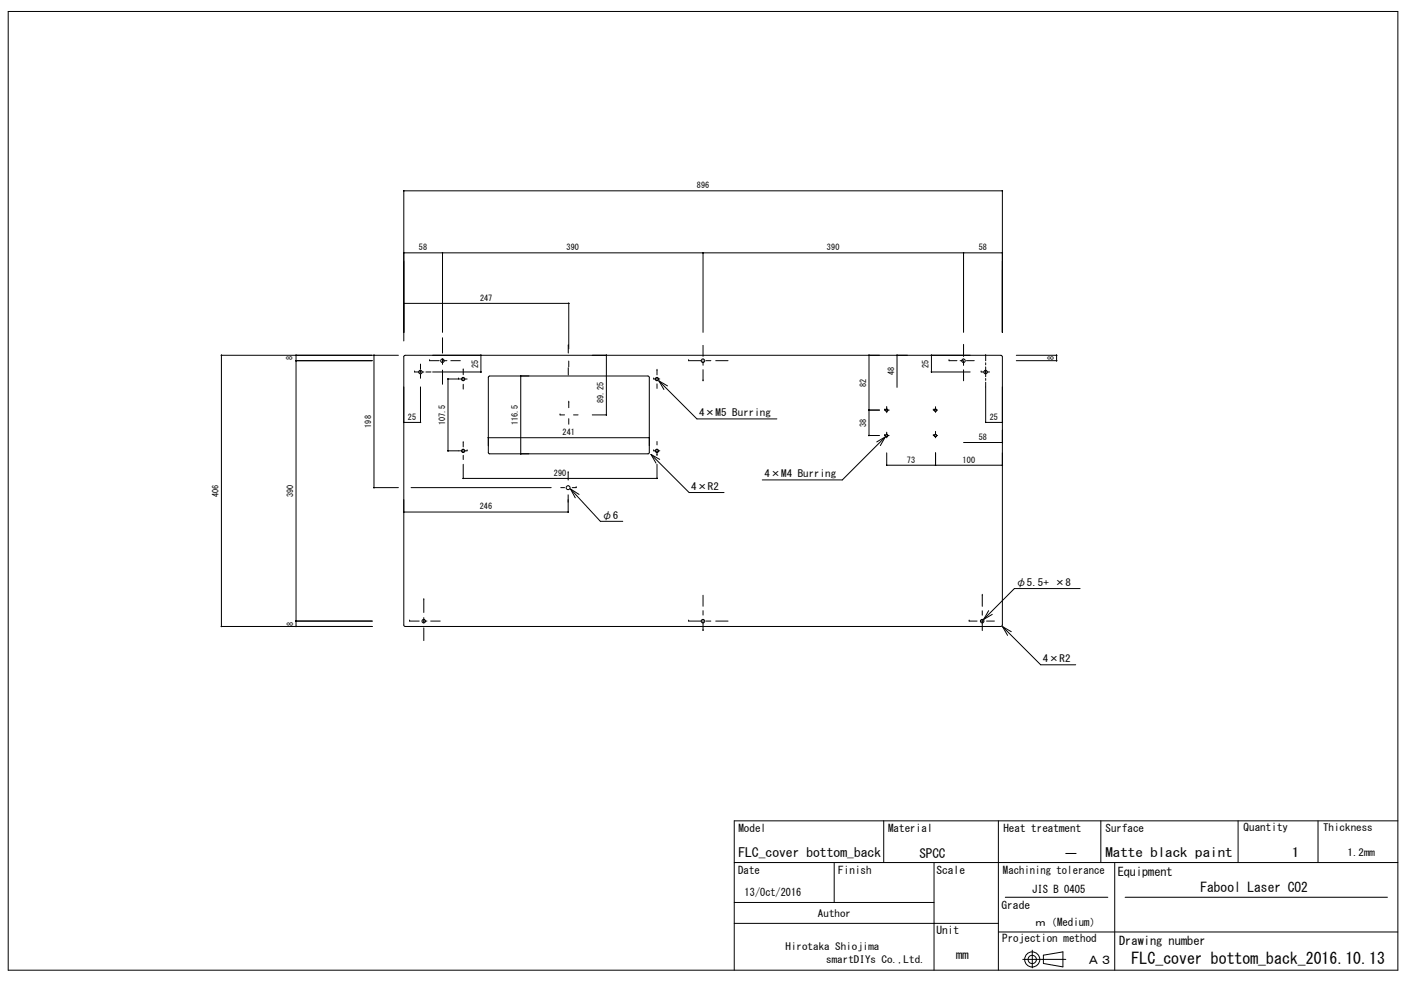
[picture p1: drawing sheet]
<svg xmlns="http://www.w3.org/2000/svg" width="297mm" height="210mm" viewBox="0 0 297 210" stroke-linecap="round" stroke-linejoin="round" font-family="sans-serif">
<g fill="none" stroke="#000" stroke-width=".21">
<path d="M1.7 2.4h294v202.9h-294zM85.4 40.4h.1M85.4 53.5h.1M85.4 53.5h126.7M85.4 40.3v.1M93.6 53.5h.1M93.6 53.5v16.8M93.7 53.5h.1M148.7 53.5h.1M148.7 53.5v16.8M148.8 53.5h.1M203.8 53.5h.1"/>
<path d="M203.8 53.5l.1 16.8M203.9 53.5h.1M212.1 40.3v.1M212.1 53.5h.1M46.8 75.1v.1M62.6 75.2h.1M62.6 76.3h.1M62.6 75.1v57.5M62.6 76.3h16.2M62.7 75.1v.1M62.7 76.3v.1M78.8 75.2h-32v57.4"/>
<path d="M79.1 75.1v.1M79.2 75.2h.1M84.3 75.2h-5.2v28M85.4 64.2h.1M85.4 64.2h34.9M85.4 64.1v.1M85.7 75.2l-.3 .3v56.8l.2 .2 126.2 .1 .2-.3 .1-56.8-.3-.3M85.7 75.2h126.1M87.7 78.7h.1M87.7 78.7h1.1M89 77.3h.1M89 77.3v.8"/>
<path d="M89 78.5v.3M89 79.2v.8M89.2 78.7h.5M90.1 78.7h1.1M90.9 76.3h.1M90.9 76.3h2M91.5 78.7h10.2M93.6 71.7h.1M93.6 71.7v3M93.6 75.9v1.2M93.6 78.3v3M93.7 76.3h.9"/>
<path d="M95.4 76.3h2M98 78.3h.1M98 78.3v1M101.7 75.1v.1M101.7 78.7v.1M101.7 75.1v3.7M101.8 75.2h.1M101.8 78.7h.1M103.6 79.6l-.3 .3v15.9l.3 .2h33.6l.2-.2v-15.9l-.3-.3M103.6 79.6h33.5M110.1 79.5v.1M110.2 79.5v16.6"/>
<path d="M110.2 79.5v.1M120.2 73.2h.1M120.2 73.2v1.5M120.2 77.8v1.5M120.3 64.2h.1M120.3 64.1v9.7M120.3 76.4v1.2M120.4 64.2h.1M128.3 75.1v.1M128.3 75.1v12.7M139 78.4h.1M139 78.4v.9"/>
<path d="M145.7 76.3h.1M145.7 76.3h2.6M148.7 73.1v2.3M148.7 76.3v1M148.7 78.2v2.4M149.4 76.3h1M151.4 76.3h2.6M183.8 75.2h.1M183.8 75.1v17.1M183.9 75.2h.1M189.7 75.2h.1M189.8 75.1v6.9"/>
<path d="M189.8 75.2h.1M197 75.1v.1M197 78.7v.1M197.1 78.7h8.2M197.1 75.1v3.7M197.1 75.2h.1M197.1 78.7h.1M200.8 76.3h.1M200.8 76.3h1.7M203.1 76.3h.7M203.9 73.1h.1M203.9 73.1v2.3"/>
<path d="M203.9 76.4v.9M203.9 78.2v2.4M204.5 76.3h1.6M207.6 78.7h.1M207.6 78.7h.6M208.4 78.7h.2M208.5 75.2h.1M208.5 78.7h.1M208.5 75.2v1.1M208.5 76.8v.4M208.5 77.6v2.1M208.8 78.7h.6"/>
<path d="M212.1 70.3v-29.9h-126.7v31.8M215 76.3h8.5M215 75.2h8.5v1.2M223.6 75.1v.1M223.6 76.3v.1M85.4 89.4h.1M85.4 89.4h3.6M85.4 89.3v.1M88.9 89.4h.1M89 81.9l-.1 7.5M89 89.4h.1M94.7 80.2h.1"/>
<path d="M94.7 95.4h.1M94.8 80.2v15.2h2.7M94.8 80.2h2.7M94.8 80.2h.1M94.8 95.4h.1M97 80.2h.1M98 93.7h.1M98 81.3v1M98 93.7v.9M98 96.3v.9M98 98.2v3.1M98.4 95.4h.4"/>
<path d="M98.4 80.2h.4M98.8 95.4h.1M103.3 92.6h34.1M103.3 92.6v.1M110.1 96h.1M110.2 96h.1M118.5 87.8h.1M118.5 87.8h.9M120.3 85.1h.1M120.3 85.1v1.2M120.3 88.6v1.2M121.3 87.8h1"/>
<path d="M125.3 87.8h3M128.3 87.7v.1M137.3 92.6h.1M137.4 92.6v.1M137.7 96.2l8.1 8h7.4M137.7 96.2l1.9 1M137.7 96.2l1.1 1.8M138.3 95.4h.1M138.3 80.2h.1M138.3 80.2h.3M138.3 95.4h.3M139 96.3h.1"/>
<path d="M139 81.2v1M139 93.4v.7M139 95.6v.7M139 98.2v3.1M139.3 80.2h.3M139.3 95.4h.3M139.4 80.6l8 8h17M139.4 80.6l1.8 1.1M139.4 80.6l1.1 1.8M148.7 80.6h.1M183.8 86.8h.1M183.8 92.1v.1"/>
<path d="M183.9 86.8h2.2M183.9 92.2h2.2M183.9 86.8h.1M183.9 92.1v.1M187.1 86.8h.1M187.1 92.2h.1M187.1 86.8h.3M187.1 92.2h.3M187.3 92.4l-1.8 1.1M187.3 92.4l-9.1 9.2h-16.9M187.3 92.4l-1.1 1.9M187.4 86.7h.3v.2h-.3z"/>
<path d="M187.4 92h.3v.3h-.3zM187.6 98.4v.1M187.6 86.2h.1M187.6 91.7h.1M187.6 86.2v.3M187.6 87.1v.2M187.6 91.7v.2M187.6 92.4v.2M187.6 95.8v2.7M187.6 98.4h24.5M187.9 92.2h.2M187.9 86.8h.2"/>
<path d="M197.5 86.8h.1M197.5 92.2h.1M197.5 86.8h.2M197.5 92.2h.2M197.8 86.7h.3v.2h-.3zM197.8 92h.3v.3h-.3zM197.9 98.4v.1M197.9 86.3h.1M197.9 91.5h.1M197.9 86.3v.2M197.9 87v.3M197.9 91.5v.3"/>
<path d="M197.9 92.4v.2M197.9 95.8v2.7M198 98.4v.1M198.1 86.8h.3M198.1 92.2h.3M203.9 93.6h8.2M208.5 89.3v.1M208.5 80.1v.4M208.5 80.9v8.5M208.5 89.4h3.6M212.1 89.3v.1M212.1 93.6v.1"/>
<path d="M212.1 98.4v.1M79.1 103.1v.1M79.1 103.2h5.2M79.2 103.2h.1M85.4 108.3v.1M85.4 108.3h34.8M87 103.2h29.6M98 101.2v.1M98 101.2h41M118.6 103.2h.8M120.2 108.3v.1M120.2 100h.1"/>
<path d="M120.2 100v1.6M120.2 104.7v3.7M120.7 103.5l6.3 6.8h4.8M120.7 103.5l1.8 1.1M120.7 103.5l1 1.8M121.1 103.2h.8M121.9 103.2h.1M139 101.2v.1M46.8 132.5v.1M46.8 132.6h32M62.6 131.4h.1M62.6 132.5v.1"/>
<path d="M62.6 131.4h16.2M62.7 131.4v.1M62.7 132.5v.1M86.7 131.4h.1M86.7 131.4h2M89.5 131.4h.8M89.7 126.9h.1M89.7 126.9v2.7M89.7 130.7v1.1M89.7 132.9v2.6M91.1 131.4h2M145.7 131.4h.1"/>
<path d="M145.7 131.4h2.6M148.7 133.4h.1M148.7 126v2.3M148.7 129.2v.9M148.7 131.1v2.3M149.4 131.4h1M151.4 131.4h2.6M205 131.4h.1M205 131.4h1.7M207.4 131.4h.6M207.8 126h.1M207.8 126v2.3"/>
<path d="M207.8 129.2v1M207.8 131.1v2.3M208.7 131.4h1.7M209.2 129.2l-1.1 1.9M209.9 130l-1.8 1.1M212.1 132.6l8.1 8.1h7.4M212.1 132.6l1.9 1.1M212.1 132.6l1.1 1.8M228.5 124.5h-13.9l-6.5 6.6M187 173.7v8.8M211.2 173.7v31.6M232.9 173.7v8.8"/>
<path d="M261.9 173.7v8.8M278.8 173.7v8.8M295.7 173.7h-140.4v31.6M155.3 191h42.3M155.3 182.5h140.4M155.3 195.4h55.9M176.5 182.5v8.5M197.6 182.5v22.8M211.2 197.2h84.5M212.7 189.9h21.7M235.8 182.5v22.8M238 189.9h55.5"/>
<path d="M216.4 203h9.1M218.4 201.1v3.7M220.7 202.1l4.2-.7v3.2l-4.2-.7z"/>
<circle cx="89" cy="78.7" r=".37"/>
<circle cx="93.6" cy="76.3" r=".37"/>
<circle cx="148.7" cy="76.3" r=".37"/>
<circle cx="203.8" cy="76.3" r=".37"/>
<circle cx="208.5" cy="78.7" r=".37"/>
<circle cx="98" cy="80.2" r=".26"/>
<circle cx="98" cy="95.4" r=".26"/>
<circle cx="98" cy="95.4" r=".35"/>
<circle cx="98" cy="80.2" r=".35"/>
<circle cx="139" cy="80.2" r=".26"/>
<circle cx="139" cy="95.4" r=".26"/>
<circle cx="139" cy="80.2" r=".35"/>
<circle cx="139" cy="95.4" r=".35"/>
<circle cx="187.6" cy="92.2" r=".26"/>
<circle cx="187.6" cy="86.8" r=".26"/>
<circle cx="197.9" cy="86.8" r=".26"/>
<circle cx="197.9" cy="92.2" r=".26"/>
<circle cx="120.2" cy="103.2" r=".41"/>
<circle cx="89.7" cy="131.4" r=".37"/>
<circle cx="148.7" cy="131.4" r=".37"/>
<circle cx="207.8" cy="131.4" r=".37"/>
<circle cx="218.4" cy="203" r="1.6"/>
<circle cx="218.4" cy="203" r=".88"/>
</g>
<text font-size="3.4" x="239.4" y="204">FLC_cover bottom_back_2016.10.13</text>
<text font-size="2.8" x="254" y="188.7">Fabool Laser CO2</text>
<g font-size="2.7">
<text x="156.2" y="181.4">FLC_cover bottom_back</text>
<text x="194.5" y="181.5">SPCC</text>
<text x="225" y="181.5">－</text>
<text x="233.9" y="181.3">Matte black paint</text>
<text x="273.3" y="181.3">1</text>
</g>
<g font-size="2.5">
<text x="236.5" y="185.3">Equipment</text>
<text x="202.3" y="202.9">mm</text>
<text x="230" y="204">Ａ３</text>
<text x="236.8" y="199.9">Drawing number</text>
</g>
<g font-size="2.3">
<text x="156.2" y="176.1">Model</text>
<text x="187.9" y="176.1">Material</text>
<text x="212.3" y="176.1">Heat treatment</text>
<text x="233.9" y="176.1">Surface</text>
<text x="263.1" y="175.8">Quantity</text>
<text x="156.2" y="184.9">Date</text>
<text x="177.4" y="184.9">Finish</text>
<text x="198.1" y="184.9">Scale</text>
<text x="212.2" y="184.9">Machining tolerance</text>
<text x="157.5" y="189.6">13/Oct/2016</text>
<text x="218.4" y="188.9">JIS B 0405</text>
<text x="198.1" y="197.6">Unit</text>
<text x="211.9" y="192.3">Grade</text>
<text x="219" y="195.8">ｍ（Medium）</text>
<text x="212" y="199.4">Projection method</text>
</g>
<g font-size="2.1">
<text x="147.9" y="88.1">4×M5 Burring</text>
<text x="161.8" y="101">4×M4 Burring</text>
<text x="146.3" y="103.7">4×R2</text>
<text x="127.3" y="109.8">φ6</text>
<text x="214.9" y="124">φ5.5+ ×8</text>
<text x="220.6" y="140.1">4×R2</text>
<text x="279.9" y="175.9">Thickness</text>
<text x="285.1" y="181.1">1.2mm</text>
<text x="173.1" y="194">Author</text>
<text x="166.2" y="201">Hirotaka Shiojima</text>
<text x="174.8" y="203.7">smartDIYs Co.,Ltd.</text>
</g>
<g font-size="1.8">
<text x="147.4" y="39.8">896</text>
<text x="88.6" y="52.9">58</text>
<text x="119.9" y="52.9">390</text>
<text x="175" y="52.9">390</text>
<text x="207.1" y="52.9">58</text>
<text x="101.6" y="63.6">247</text>
<text x="61.8" y="76.2" transform="rotate(-90 61.8 76.2)">8</text>
<text x="101.1" y="77.8" transform="rotate(-90 101.1 77.8)">25</text>
<text x="196.4" y="77.8" transform="rotate(-90 196.4 77.8)">25</text>
<text x="222.9" y="76.2" transform="rotate(-90 222.9 76.2)">8</text>
<text x="183.2" y="81.9" transform="rotate(-90 183.2 81.9)">82</text>
<text x="189.2" y="79.5" transform="rotate(-90 189.2 79.5)">48</text>
<text x="86.3" y="88.8">25</text>
<text x="127.7" y="85.3" transform="rotate(-90 127.7 85.3)">89.25</text>
<text x="209.4" y="88.8">25</text>
<text x="78.5" y="90.5" transform="rotate(-90 78.5 90.5)">198</text>
<text x="94.2" y="90" transform="rotate(-90 94.2 90)">107.5</text>
<text x="109.6" y="90" transform="rotate(-90 109.6 90)">116.5</text>
<text x="119" y="92">241</text>
<text x="183.2" y="90.3" transform="rotate(-90 183.2 90.3)">38</text>
<text x="207.1" y="93.1">58</text>
<text x="117.2" y="100.7">290</text>
<text x="191.9" y="97.9">73</text>
<text x="203.7" y="97.9">100</text>
<text x="46.2" y="105.2" transform="rotate(-90 46.2 105.2)">406</text>
<text x="62" y="105.2" transform="rotate(-90 62 105.2)">390</text>
<text x="101.5" y="107.8">246</text>
<text x="62" y="132.4" transform="rotate(-90 62 132.4)">8</text>
</g>
</svg>
